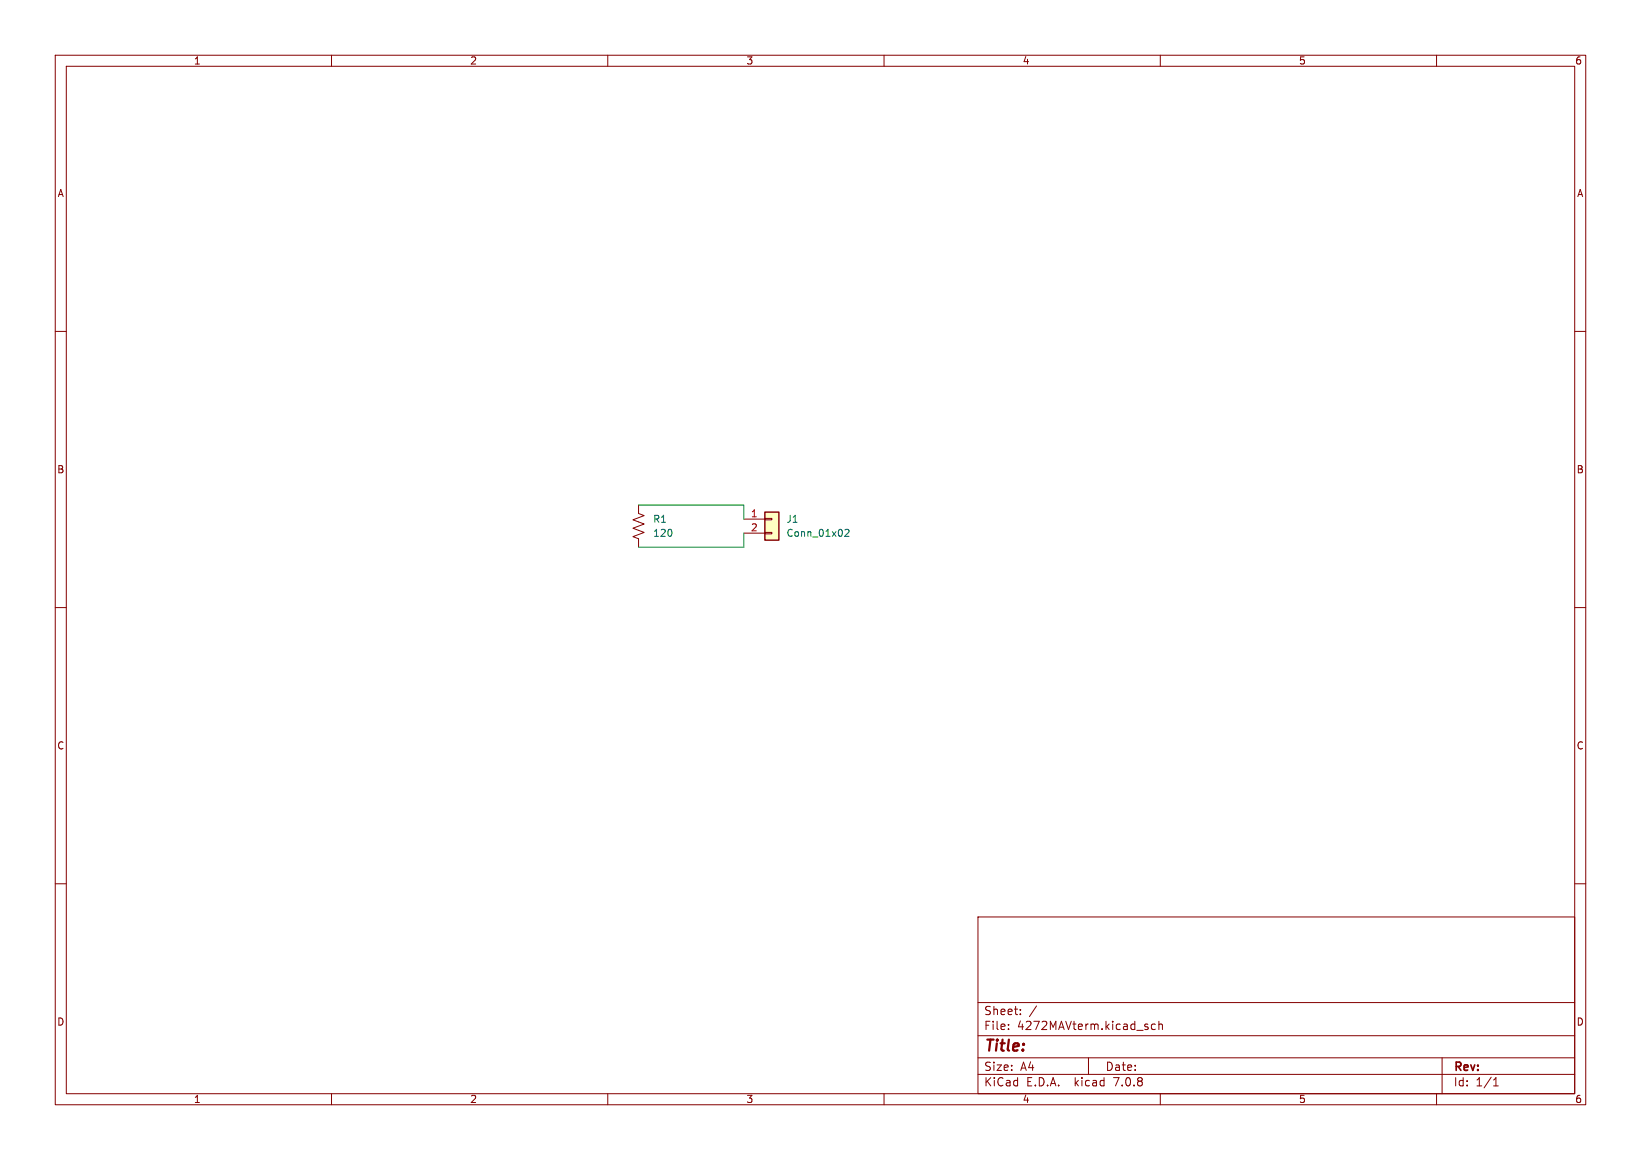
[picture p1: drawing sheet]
<svg xmlns="http://www.w3.org/2000/svg" width="297mm" height="210mm" viewBox="0 0 297 210" stroke-linecap="round" stroke-linejoin="round" font-family="sans-serif">
<g fill="none" stroke="#840000" stroke-width=".18">
<path d="M10 10h277v190h-277zM12 12h273v186h-273zM60 10v2M110 10v2M160 10v2M210 10v2M260 10v2M10 60h2M285 60h2M115.6 91.4v1.6l1 .3-2 .8 2 .8-2 .7 2 .8-2 .8 1 .3v1.6M134.6 94h3.8M134.6 96.5h3.8"/>
<path d="M138.4 96.4h1.3v.2h-1.3zM138.4 93.9h1.3v.2h-1.3zM10 110h2M285 110h2M10 160h2M285 160h2M177 166h108v32h-108zM60 198v2M110 198v2M160 198v2M177 194.5h108M177 191.5h108"/>
<path d="M177 187.5h108M177 181.5h108M182.5 186.3v.1M182.5 185.5v.1M184.7 183.6v.1M184.7 182.8v.1M187.6 182.1l-1.3 2M197 191.5v3M209.1 185.5l-.4-.1-.3 .3v.4l.1 .2h.6M209.7 185.5l.3-.1 .3 .1 .1 .9M209.7 184.9v1.5M210 198v2"/>
<path d="M260 198v2M261 191.5v6.5M270.3 196.6h.9M270.3 195.5l.4-.4v1.5"/>
</g>
<path d="M138.4 92.7h2.6v5.1h-2.6z" fill="#ffffc2" stroke="#ffffc2" stroke-width=".18"/>
<path d="M138.4 92.7h2.6v5.1h-2.6z" fill="none" stroke="#840000" stroke-width=".25"/>
<path d="M152.9 96l.5-.2 .3 .4-.8 .9h.8" fill="none" stroke="#006464" stroke-width=".18"/>
<path d="M115.6 91.4h19v2.6M134.6 96.5v2.6h-19" fill="none" stroke="#009600" stroke-width=".18"/>
<text font-size="2.8" fill="#840000" x="178" y="190.9">Title:</text>
<g font-size="2.1" fill="#840000">
<text x="178" y="184">Sheet:</text>
<text x="178" y="186.7">File:</text>
<text x="184.1" y="186.7">4272MAVterm.kicad_sch</text>
<text x="178" y="196.9">KiCad</text>
<text x="178" y="194.1">Size:</text>
<text x="184.7" y="194.1">A4</text>
<text x="185.7" y="196.9">E.D.A.</text>
<text x="194.6" y="196.9">kicad</text>
<text x="200" y="194.1">Date:</text>
<text x="201.8" y="196.9">7.0.8</text>
<text x="263" y="194.3">Rev:</text>
<text x="263" y="196.9">Id:</text>
<text x="267.1" y="196.9">1/1</text>
</g>
<g font-size="1.8" fill="#840000">
<text x="35" y="11.9">1</text>
<text x="85" y="11.9">2</text>
<text x="135" y="11.9">3</text>
<text x="185" y="11.9">4</text>
<text x="235" y="11.9">5</text>
<text x="285" y="11.9">6</text>
<text x="10.3" y="35.9">A</text>
<text x="285.3" y="35.9">A</text>
<text x="10.3" y="85.9">B</text>
<text x="285.3" y="85.9">B</text>
<text x="10.3" y="135.9">C</text>
<text x="285.3" y="135.9">C</text>
<text x="10.3" y="185.9">D</text>
<text x="285.3" y="185.9">D</text>
<text x="35" y="199.9">1</text>
<text x="85" y="199.9">2</text>
<text x="135" y="199.9">3</text>
<text x="185" y="199.9">4</text>
<text x="235" y="199.9">5</text>
<text x="285" y="199.9">6</text>
</g>
<g font-size="1.8" fill="#006464">
<text x="118.1" y="94.8">R1</text>
<text x="142.2" y="94.8">J1</text>
<text x="118.1" y="97.4">120</text>
<text x="142.2" y="97.4">Conn_01x02</text>
</g>
<g font-size="1.8" fill="#a90000">
<text x="135.8" y="93.7">1</text>
<text x="135.8" y="96.3">2</text>
</g>
</svg>
